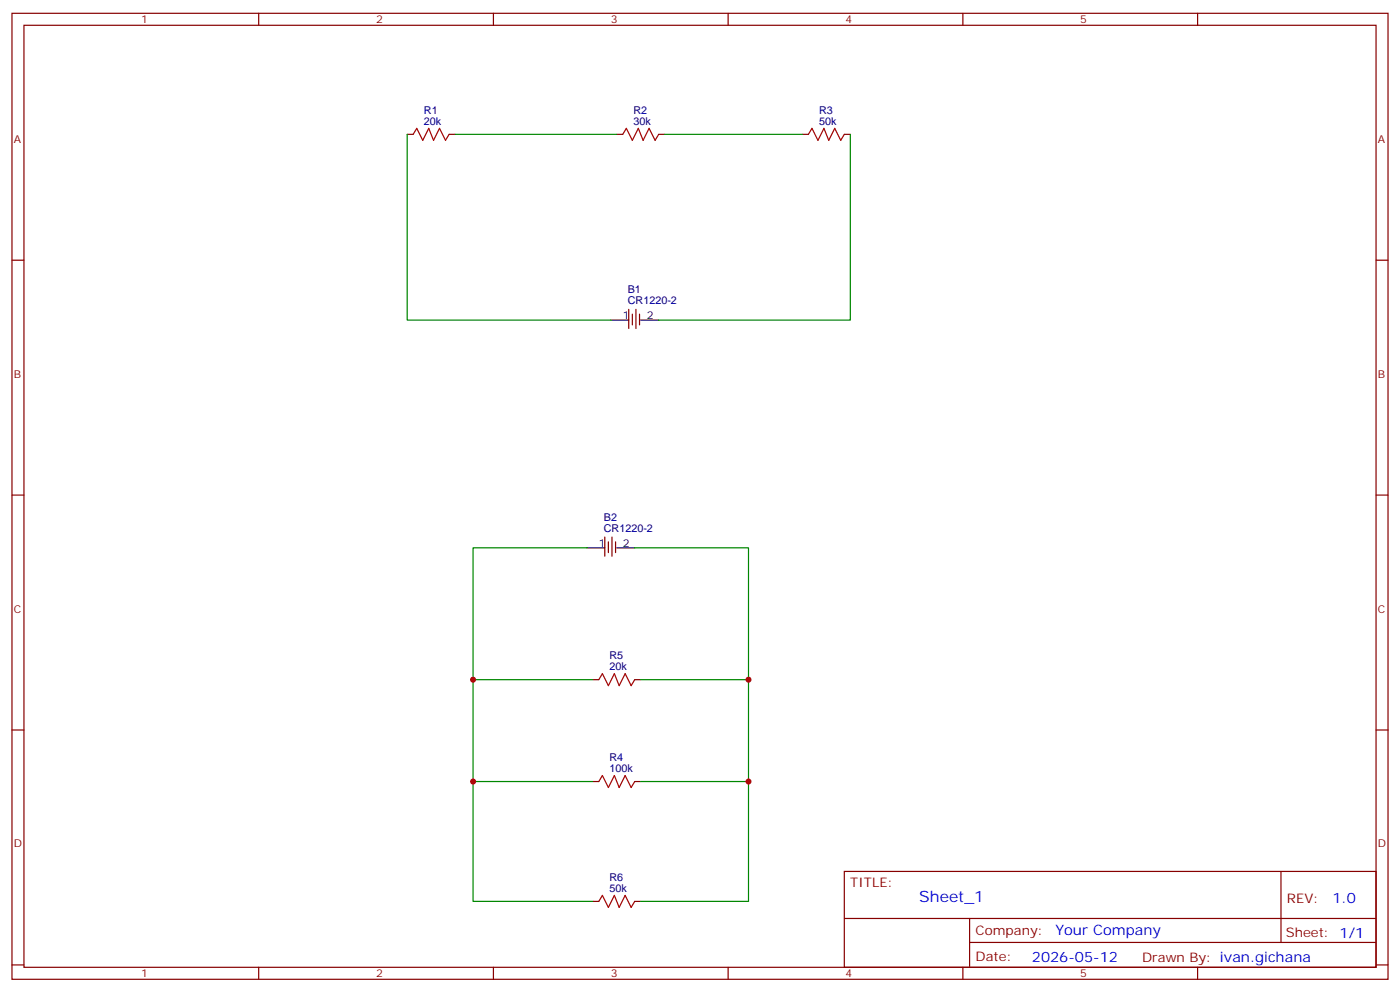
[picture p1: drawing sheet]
<svg xmlns="http://www.w3.org/2000/svg" width="412mm" height="292mm" viewBox="0 0 412 292" stroke-linecap="round" stroke-linejoin="round" font-family="sans-serif">
<g fill="none" stroke="#870000" stroke-width=".35">
<path d="M3.5 3.9h405.4v284.4h-405.4zM7.1 7.4h398.2v277.3h-398.2zM76.2 3.9v3.5M145.3 3.9v3.5M214.5 3.9v3.5M283.6 3.9v3.5M352.8 3.9v3.5M119.9 39.5h1.8M132.3 39.5h1.8M181.7 39.5h1.7M194 39.5h1.8M236.4 39.5h1.7"/>
<path d="M248.7 39.5h1.8M3.5 76.6h3.6M405.3 76.6h3.6M185.2 91.1v5.6M186.3 92.5v3.1M187.3 91.1v5.6M188.4 92.5v3.1M3.5 145.7h3.6M178.2 158.1v5.6M179.2 159.5v3.2M180.3 158.1v5.6M181.3 159.5v3.2"/>
<path d="M405.3 145.7h3.6M3.5 214.9h3.6M174.6 200.1h1.8M187 200.1h1.7M405.3 214.9h3.6M174.6 230h1.8M187 230h1.7M248.7 256.5h156.6v28.2h-156.6zM377.3 256.5v20.9M174.6 265.3h1.8M187 265.3h1.7M248.7 270.4h156.5"/>
<path d="M285.6 277.4h119.6M285.6 270.4v14.1M3.5 284h3.6M76.2 284.7v3.6M145.3 284.7v3.6M214.5 284.7v3.6M283.6 284.7v3.6M352.8 284.7v3.6M405.3 284h3.6"/>
</g>
<path d="M121.7 39.5l1.1-1.7 1.7 3.5 1.8-3.5 1.4 3.5 1.8-3.5 1.7 3.5 1.1-1.8M183.4 39.5l1.1-1.7 1.8 3.5 1.7-3.5 1.4 3.5 1.8-3.5 1.8 3.5 1-1.8M238.1 39.5l1.1-1.7 1.7 3.5 1.8-3.5 1.4 3.5 1.8-3.5 1.7 3.5 1.1-1.8M176.4 200.1l1-1.8 1.8 3.5 1.8-3.5 1.4 3.5 1.7-3.5 1.8 3.5 1.1-1.7M176.4 230l1-1.7 1.8 3.5 1.8-3.5 1.4 3.5 1.7-3.5 1.8 3.5 1.1-1.8M176.4 265.3l1-1.7 1.8 3.5 1.8-3.5 1.4 3.5 1.7-3.5 1.8 3.5 1.1-1.8" fill="none" stroke="#a10000" stroke-width=".35"/>
<path d="M119.9 39.5v54.7h60M134.1 39.5h47.6M195.8 39.5h40.6M250.5 39.5v54.7h-56.5M172.9 161.3h-33.6v104h35.3M187 161.3h33.5v104h-31.8M139.3 200.1h35.3M188.7 200.1h31.8M139.3 230h35.3M188.7 230h31.8" fill="none" stroke="#008700" stroke-width=".35"/>
<path d="M179.9 94.2h5.3M188.7 94.2h5.3M172.9 161.3h5.3M181.7 161.3h5.3" fill="none" stroke="#000" stroke-width=".35"/>
<g fill="#c00">
<circle cx="220.5" cy="200.1" r=".88"/>
<circle cx="220.5" cy="230" r=".88"/>
<circle cx="139.3" cy="230" r=".88"/>
<circle cx="139.3" cy="200.1" r=".88"/>
</g>
<text font-size="4.6" fill="#00f" x="270.8" y="265.5">Sheet_1</text>
<g font-size="4.2" fill="#00f">
<text x="392.5" y="265.8">1.0</text>
<text x="310.9" y="275.3">Your Company</text>
<text x="304" y="283.1">2026-05-12</text>
</g>
<g font-size="3.9" fill="#800">
<text x="250.5" y="261.1">TITLE:</text>
<text x="379.1" y="265.8">REV:</text>
<text x="287.4" y="275.3">Company:</text>
<text x="378.7" y="275.9">Sheet: 1/1</text>
<text x="287.4" y="283">Date:</text>
<text x="336.4" y="283.1">Drawn By: ivan.gichana</text>
</g>
<g font-size="3.2" fill="#800">
<text x="41.6" y="6.9">1</text>
<text x="110.8" y="6.9">2</text>
<text x="179.9" y="6.9">3</text>
<text x="249.1" y="6.9">4</text>
<text x="318.2" y="6.9">5</text>
<text x="4.1" y="42">A</text>
<text x="405.9" y="42">A</text>
<text x="4.1" y="111.2">B</text>
<text x="405.9" y="111.2">B</text>
<text x="4.1" y="180.3">C</text>
<text x="405.9" y="180.3">C</text>
<text x="4.1" y="249.4">D</text>
<text x="405.9" y="249.4">D</text>
<text x="41.6" y="287.7">1</text>
<text x="110.8" y="287.7">2</text>
<text x="179.9" y="287.7">3</text>
<text x="249.1" y="287.7">4</text>
<text x="318.2" y="287.7">5</text>
</g>
<g font-size="3.2" fill="#000080">
<text x="124.9" y="33.5">R1</text>
<text x="186.6" y="33.5">R2</text>
<text x="241.3" y="33.5">R3</text>
<text x="124.9" y="36.7">20k</text>
<text x="186.6" y="36.7">30k</text>
<text x="241.3" y="36.7">50k</text>
<text x="184.9" y="89.4">CR1220-2</text>
<text x="184.9" y="86.2">B1</text>
<text x="177.9" y="153.2">B2</text>
<text x="177.9" y="156.5">CR1220-2</text>
<text x="179.5" y="197.2">20k</text>
<text x="179.5" y="194">R5</text>
<text x="179.5" y="227.2">100k</text>
<text x="179.5" y="224">R4</text>
<text x="179.5" y="262.5">50k</text>
<text x="179.5" y="259.3">R6</text>
</g>
<g font-size="3.2">
<text x="183.4" y="93.9">1</text>
<text x="190.5" y="93.9">2</text>
<text x="176.4" y="160.9">1</text>
<text x="183.4" y="160.9">2</text>
</g>
</svg>
